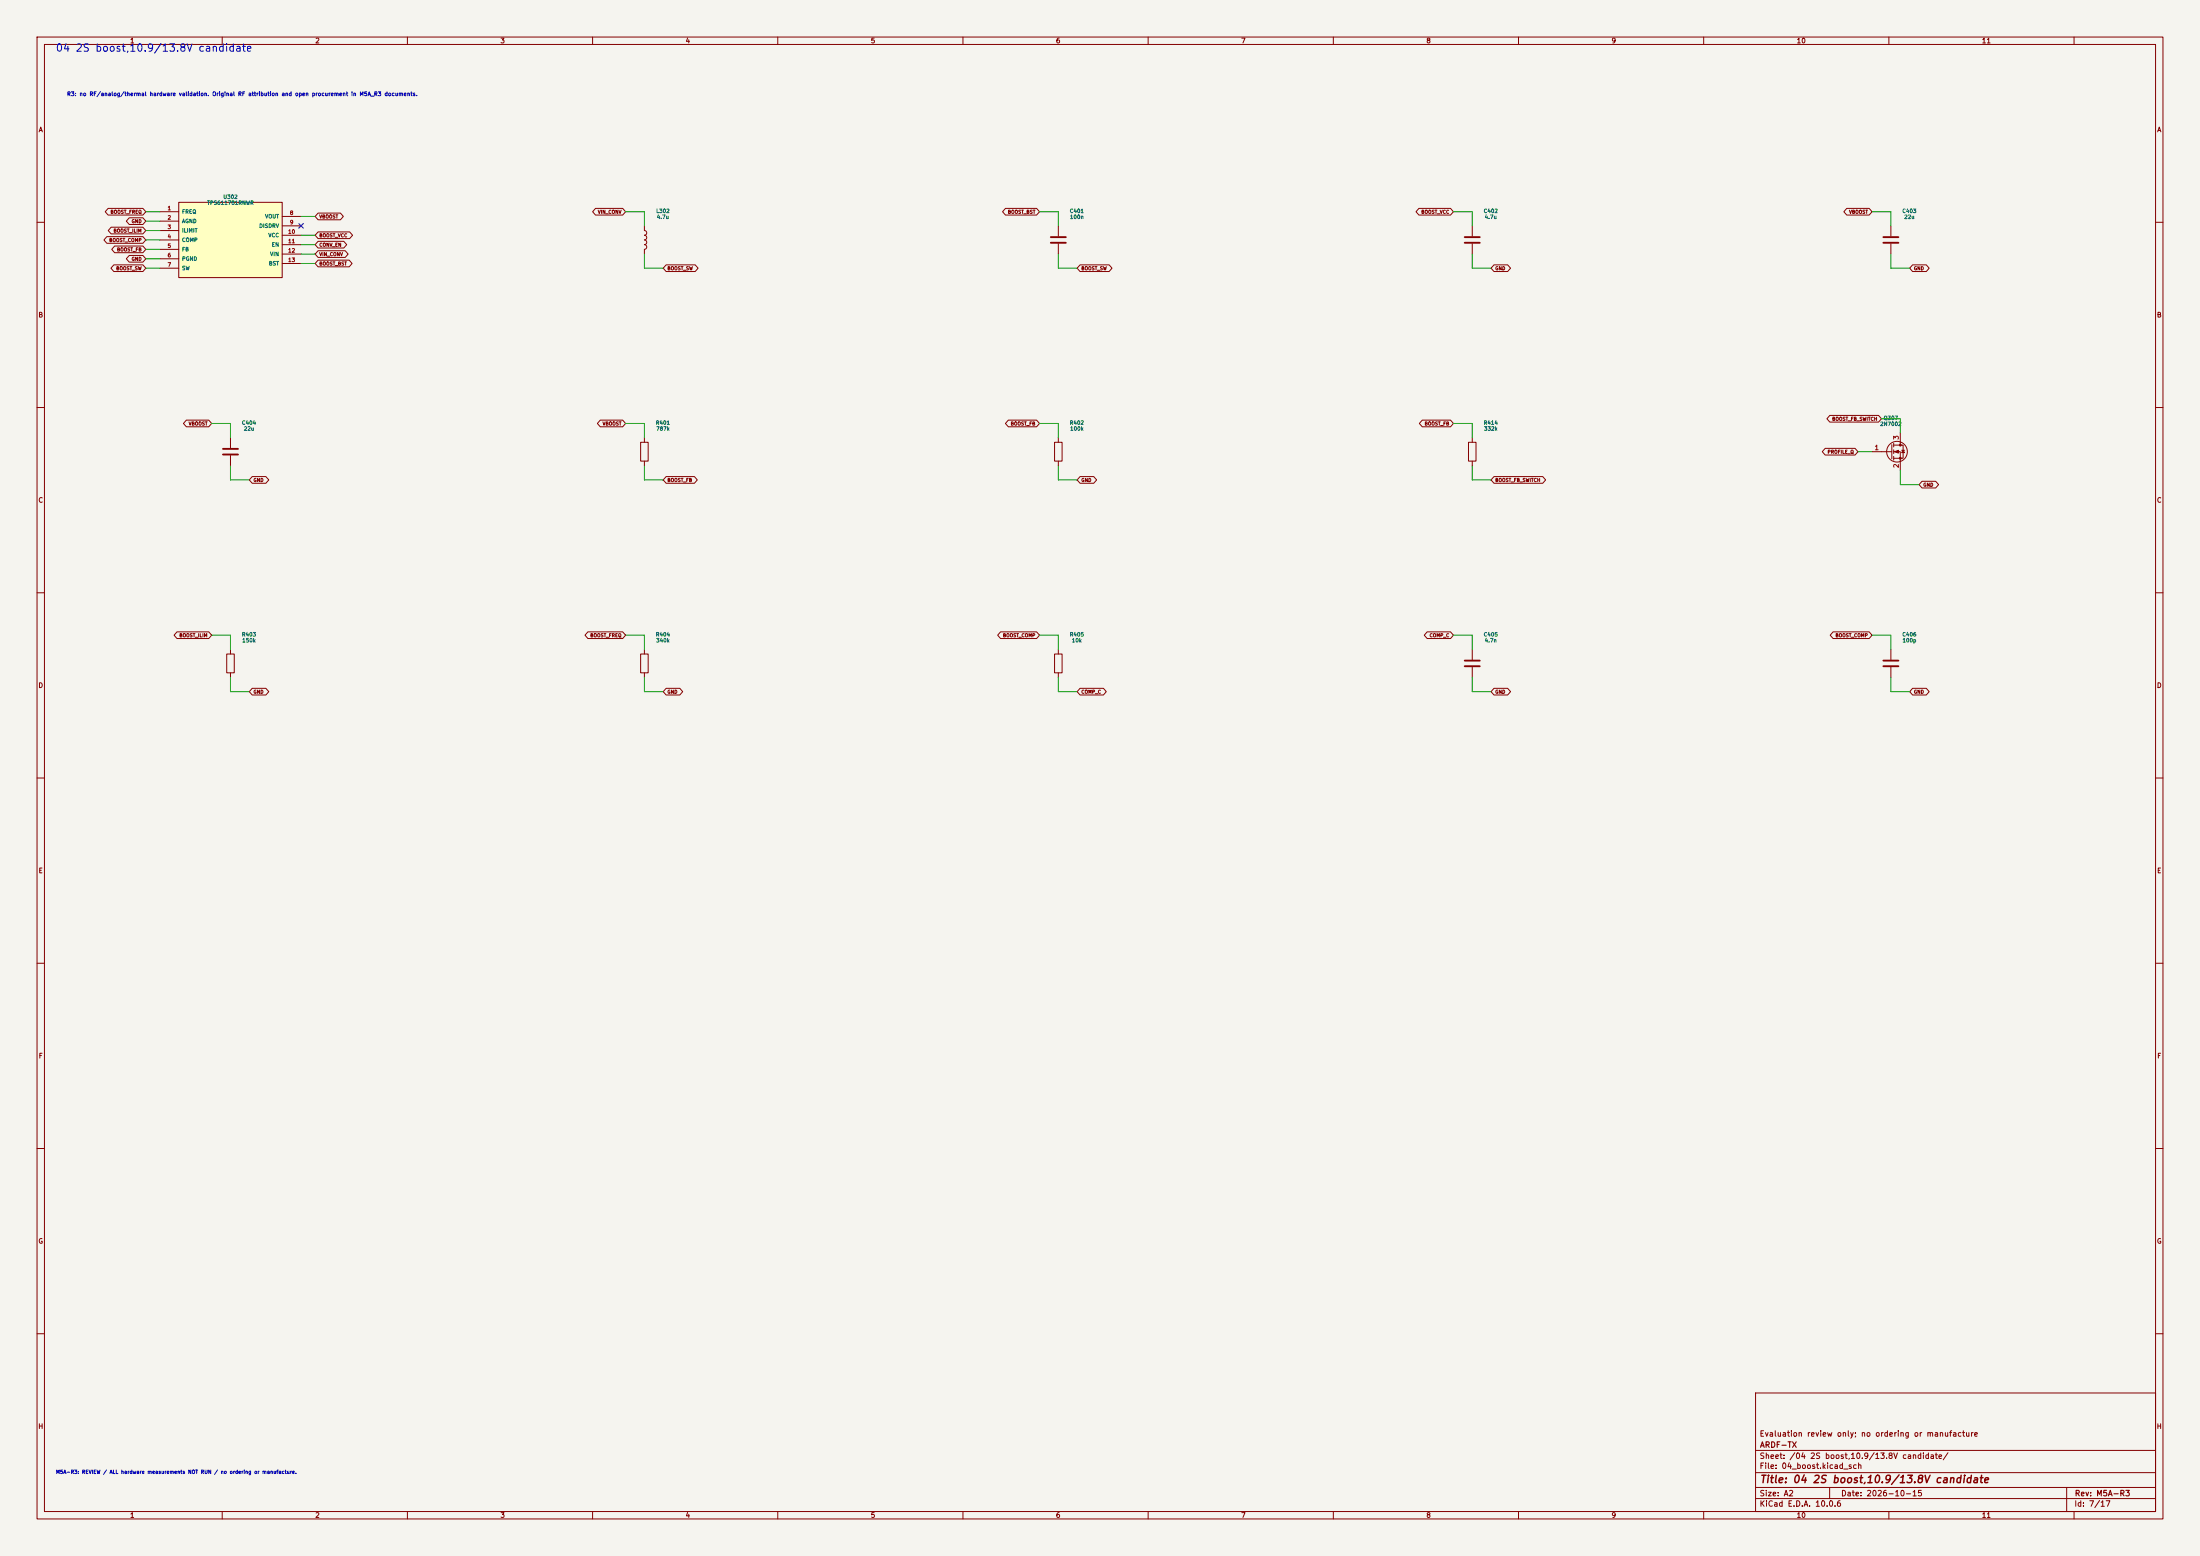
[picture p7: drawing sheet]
(kicad_sch (version 20250114) (generator "eeschema") (generator_version "10.0") (paper "A2") (title_block (title "04 2S boost,10.9/13.8V candidate") (date "2026-10-15") (rev "M5A-R3") (company "ARDF-TX") (comment 1 "Evaluation review only; no ordering or manufacture")) (lib_symbols (symbol "ARDF_2M:2N7002" (pin_names (offset 0) (hide yes)) (exclude_from_sim no) (in_bom yes) (on_board yes) (in_pos_files yes) (duplicate_pin_numbers_are_jumpers no) (property "Reference" "Q" (at 5.08 1.905 0) (show_name no) (do_not_autoplace no) (effects (font (size 1.27 1.27)) (justify left))) (property "Value" "2N7002" (at 5.08 0 0) (show_name no) (do_not_autoplace no) (effects (font (size 1.27 1.27)) (justify left))) (property "Footprint" "Package_TO_SOT_SMD:SOT-23" (at 5.08 -1.905 0) (show_name no) (do_not_autoplace no) (hide yes) (effects (font (size 1.27 1.27) (italic yes)) (justify left))) (property "Datasheet" "https://www.onsemi.com/pub/Collateral/NDS7002A-D.PDF" (at 5.08 -3.81 0) (show_name no) (do_not_autoplace no) (hide yes) (effects (font (size 1.27 1.27)) (justify left))) (property "Description" "0.115A Id, 60V Vds, N-Channel MOSFET, SOT-23" (at 0 0 0) (show_name no) (do_not_autoplace no) (hide yes) (effects (font (size 1.27 1.27)))) (property "ki_keywords" "N-Channel Switching MOSFET" (at 0 0 0) (show_name no) (do_not_autoplace no) (hide yes) (effects (font (size 1.27 1.27)))) (symbol "2N7002_0_1" (polyline (pts (xy 0.254 1.905) (xy 0.254 -1.905)) (stroke (width 0.254) (type default)) (fill (type none))) (polyline (pts (xy 0.254 0) (xy -2.54 0)) (stroke (width 0) (type default)) (fill (type none))) (polyline (pts (xy 0.762 2.286) (xy 0.762 1.27)) (stroke (width 0.254) (type default)) (fill (type none))) (polyline (pts (xy 0.762 0.508) (xy 0.762 -0.508)) (stroke (width 0.254) (type default)) (fill (type none))) (polyline (pts (xy 0.762 -1.27) (xy 0.762 -2.286)) (stroke (width 0.254) (type default)) (fill (type none))) (polyline (pts (xy 0.762 -1.778) (xy 3.302 -1.778) (xy 3.302 1.778) (xy 0.762 1.778)) (stroke (width 0) (type default)) (fill (type none))) (polyline (pts (xy 1.016 0) (xy 2.032 0.381) (xy 2.032 -0.381) (xy 1.016 0)) (stroke (width 0) (type default)) (fill (type outline))) (circle (center 1.651 0) (radius 2.794) (stroke (width 0.254) (type default)) (fill (type none))) (polyline (pts (xy 2.54 2.54) (xy 2.54 1.778)) (stroke (width 0) (type default)) (fill (type none))) (circle (center 2.54 1.778) (radius 0.254) (stroke (width 0) (type default)) (fill (type outline))) (circle (center 2.54 -1.778) (radius 0.254) (stroke (width 0) (type default)) (fill (type outline))) (polyline (pts (xy 2.54 -2.54) (xy 2.54 0) (xy 0.762 0)) (stroke (width 0) (type default)) (fill (type none))) (polyline (pts (xy 2.921 0.381) (xy 3.683 0.381)) (stroke (width 0) (type default)) (fill (type none))) (polyline (pts (xy 3.302 0.381) (xy 2.921 -0.254) (xy 3.683 -0.254) (xy 3.302 0.381)) (stroke (width 0) (type default)) (fill (type none)))) (symbol "2N7002_1_1" (pin input line (at -5.08 0 0) (length 2.54) (name "G" (effects (font (size 1.27 1.27)))) (number "1" (effects (font (size 1.27 1.27))))) (pin passive line (at 2.54 -5.08 90) (length 2.54) (name "S" (effects (font (size 1.27 1.27)))) (number "2" (effects (font (size 1.27 1.27))))) (pin passive line (at 2.54 5.08 270) (length 2.54) (name "D" (effects (font (size 1.27 1.27)))) (number "3" (effects (font (size 1.27 1.27)))))) (embedded_fonts no) (property "ki_fp_filters" "SOT?23*" (at 0 0 0) (show_name no) (do_not_autoplace no) (hide yes) (effects (font (size 1.27 1.27))))) (symbol "ARDF_2M:C" (pin_numbers (hide yes)) (pin_names (offset 0.254)) (exclude_from_sim no) (in_bom yes) (on_board yes) (in_pos_files yes) (duplicate_pin_numbers_are_jumpers no) (property "Reference" "C" (at 0.635 2.54 0) (show_name no) (do_not_autoplace no) (effects (font (size 1.27 1.27)) (justify left))) (property "Value" "C" (at 0.635 -2.54 0) (show_name no) (do_not_autoplace no) (effects (font (size 1.27 1.27)) (justify left))) (property "Footprint" "" (at 0.9652 -3.81 0) (show_name no) (do_not_autoplace no) (hide yes) (effects (font (size 1.27 1.27)))) (property "Datasheet" "" (at 0 0 0) (show_name no) (do_not_autoplace no) (hide yes) (effects (font (size 1.27 1.27)))) (property "Description" "Unpolarized capacitor" (at 0 0 0) (show_name no) (do_not_autoplace no) (hide yes) (effects (font (size 1.27 1.27)))) (property "ki_keywords" "cap capacitor" (at 0 0 0) (show_name no) (do_not_autoplace no) (hide yes) (effects (font (size 1.27 1.27)))) (property "ki_fp_filters" "C_*" (at 0 0 0) (show_name no) (do_not_autoplace no) (hide yes) (effects (font (size 1.27 1.27)))) (symbol "C_0_1" (polyline (pts (xy -2.032 0.762) (xy 2.032 0.762)) (stroke (width 0.508) (type default)) (fill (type none))) (polyline (pts (xy -2.032 -0.762) (xy 2.032 -0.762)) (stroke (width 0.508) (type default)) (fill (type none)))) (symbol "C_1_1" (pin passive line (at 0 3.81 270) (length 2.794) (name "" (effects (font (size 1.27 1.27)))) (number "1" (effects (font (size 1.27 1.27))))) (pin passive line (at 0 -3.81 90) (length 2.794) (name "" (effects (font (size 1.27 1.27)))) (number "2" (effects (font (size 1.27 1.27)))))) (embedded_fonts no)) (symbol "ARDF_2M:L" (pin_numbers (hide yes)) (pin_names (offset 1.016) (hide yes)) (exclude_from_sim no) (in_bom yes) (on_board yes) (in_pos_files yes) (duplicate_pin_numbers_are_jumpers no) (property "Reference" "L" (at -1.27 0 90) (show_name no) (do_not_autoplace no) (effects (font (size 1.27 1.27)))) (property "Value" "L" (at 1.905 0 90) (show_name no) (do_not_autoplace no) (effects (font (size 1.27 1.27)))) (property "Footprint" "" (at 0 0 0) (show_name no) (do_not_autoplace no) (hide yes) (effects (font (size 1.27 1.27)))) (property "Datasheet" "" (at 0 0 0) (show_name no) (do_not_autoplace no) (hide yes) (effects (font (size 1.27 1.27)))) (property "Description" "Inductor" (at 0 0 0) (show_name no) (do_not_autoplace no) (hide yes) (effects (font (size 1.27 1.27)))) (property "ki_keywords" "inductor choke coil reactor magnetic" (at 0 0 0) (show_name no) (do_not_autoplace no) (hide yes) (effects (font (size 1.27 1.27)))) (property "ki_fp_filters" "Choke_* *Coil* Inductor_* L_*" (at 0 0 0) (show_name no) (do_not_autoplace no) (hide yes) (effects (font (size 1.27 1.27)))) (symbol "L_0_1" (arc (start 0 2.54) (mid 0.6323 1.905) (end 0 1.27) (stroke (width 0) (type default)) (fill (type none))) (arc (start 0 1.27) (mid 0.6323 0.635) (end 0 0) (stroke (width 0) (type default)) (fill (type none))) (arc (start 0 0) (mid 0.6323 -0.635) (end 0 -1.27) (stroke (width 0) (type default)) (fill (type none))) (arc (start 0 -1.27) (mid 0.6323 -1.905) (end 0 -2.54) (stroke (width 0) (type default)) (fill (type none)))) (symbol "L_1_1" (pin passive line (at 0 3.81 270) (length 1.27) (name "1" (effects (font (size 1.27 1.27)))) (number "1" (effects (font (size 1.27 1.27))))) (pin passive line (at 0 -3.81 90) (length 1.27) (name "2" (effects (font (size 1.27 1.27)))) (number "2" (effects (font (size 1.27 1.27)))))) (embedded_fonts no)) (symbol "ARDF_2M:R" (pin_numbers (hide yes)) (pin_names (offset 0)) (exclude_from_sim no) (in_bom yes) (on_board yes) (in_pos_files yes) (duplicate_pin_numbers_are_jumpers no) (property "Reference" "R" (at 2.032 0 90) (show_name no) (do_not_autoplace no) (effects (font (size 1.27 1.27)))) (property "Value" "R" (at 0 0 90) (show_name no) (do_not_autoplace no) (effects (font (size 1.27 1.27)))) (property "Footprint" "" (at -1.778 0 90) (show_name no) (do_not_autoplace no) (hide yes) (effects (font (size 1.27 1.27)))) (property "Datasheet" "" (at 0 0 0) (show_name no) (do_not_autoplace no) (hide yes) (effects (font (size 1.27 1.27)))) (property "Description" "Resistor" (at 0 0 0) (show_name no) (do_not_autoplace no) (hide yes) (effects (font (size 1.27 1.27)))) (property "ki_keywords" "R res resistor" (at 0 0 0) (show_name no) (do_not_autoplace no) (hide yes) (effects (font (size 1.27 1.27)))) (property "ki_fp_filters" "R_*" (at 0 0 0) (show_name no) (do_not_autoplace no) (hide yes) (effects (font (size 1.27 1.27)))) (symbol "R_0_1" (rectangle (start -1.016 -2.54) (end 1.016 2.54) (stroke (width 0.254) (type default)) (fill (type none)))) (symbol "R_1_1" (pin passive line (at 0 3.81 270) (length 1.27) (name "" (effects (font (size 1.27 1.27)))) (number "1" (effects (font (size 1.27 1.27))))) (pin passive line (at 0 -3.81 90) (length 1.27) (name "" (effects (font (size 1.27 1.27)))) (number "2" (effects (font (size 1.27 1.27)))))) (embedded_fonts no)) (symbol "ARDF_2M:TPS611781" (pin_names (offset 0.762)) (in_bom yes) (on_board yes) (property "Reference" "U" (at 0 12.16 0) (effects (font (size 1.27 1.27)))) (property "Value" "TPS611781" (at 0 -12.16 0) (effects (font (size 1.27 1.27)))) (symbol "TPS611781_0_1" (rectangle (start -13.97 10.16) (end 13.97 -10.16) (stroke (width 0.254) (type default)) (fill (type background)))) (symbol "TPS611781_1_1" (pin input line (at -19.05 7.62 0) (length 5.08) (name "FREQ" (effects (font (size 1.016 1.016)))) (number "1" (effects (font (size 1.016 1.016))))) (pin power_in line (at -19.05 5.08 0) (length 5.08) (name "AGND" (effects (font (size 1.016 1.016)))) (number "2" (effects (font (size 1.016 1.016))))) (pin input line (at -19.05 2.54 0) (length 5.08) (name "ILIMIT" (effects (font (size 1.016 1.016)))) (number "3" (effects (font (size 1.016 1.016))))) (pin output line (at -19.05 0.0 0) (length 5.08) (name "COMP" (effects (font (size 1.016 1.016)))) (number "4" (effects (font (size 1.016 1.016))))) (pin input line (at -19.05 -2.54 0) (length 5.08) (name "FB" (effects (font (size 1.016 1.016)))) (number "5" (effects (font (size 1.016 1.016))))) (pin power_in line (at -19.05 -5.079999999999999 0) (length 5.08) (name "PGND" (effects (font (size 1.016 1.016)))) (number "6" (effects (font (size 1.016 1.016))))) (pin power_out line (at -19.05 -7.62 0) (length 5.08) (name "SW" (effects (font (size 1.016 1.016)))) (number "7" (effects (font (size 1.016 1.016))))) (pin power_in line (at 19.05 6.35 180) (length 5.08) (name "VOUT" (effects (font (size 1.016 1.016)))) (number "8" (effects (font (size 1.016 1.016))))) (pin output line (at 19.05 3.8099999999999996 180) (length 5.08) (name "DISDRV" (effects (font (size 1.016 1.016)))) (number "9" (effects (font (size 1.016 1.016))))) (pin power_out line (at 19.05 1.2699999999999996 180) (length 5.08) (name "VCC" (effects (font (size 1.016 1.016)))) (number "10" (effects (font (size 1.016 1.016))))) (pin input line (at 19.05 -1.2700000000000005 180) (length 5.08) (name "EN" (effects (font (size 1.016 1.016)))) (number "11" (effects (font (size 1.016 1.016))))) (pin power_in line (at 19.05 -3.8100000000000005 180) (length 5.08) (name "VIN" (effects (font (size 1.016 1.016)))) (number "12" (effects (font (size 1.016 1.016))))) (pin passive line (at 19.05 -6.35 180) (length 5.08) (name "BST" (effects (font (size 1.016 1.016)))) (number "13" (effects (font (size 1.016 1.016)))))))) (text "04 2S boost,10.9/13.8V candidate" (at 15 12 0) (effects (font (size 2 2)) (justify left top))) (text "R3: no RF/analog/thermal hardware validation. Original RF attribution and open procurement in M5A_R3 documents." (at 18 25 0) (effects (font (size 1.05 1.05)) (justify left top))) (symbol (lib_id "ARDF_2M:TPS611781") (at 62.230000000000004 64.77 0) (unit 1) (in_bom yes) (on_board yes) (dnp no) (property "Reference" "U302" (at 62.230000000000004 53.15 0) (effects (font (size 1.0 1.0)))) (property "Value" "TPS611781RNWR" (at 62.230000000000004 54.75 0) (effects (font (size 1.0 1.0)))) (property "Footprint" "" (at 62.230000000000004 64.77 0) (effects (font (size 1.27 1.27)) (hide yes))) (property "Datasheet" "https://www.ti.com/lit/ds/symlink/tps61178.pdf" (at 62.230000000000004 64.77 0) (effects (font (size 1.27 1.27)) (hide yes))) (property "MPN" "TPS611781RNWR" (at 62.230000000000004 64.77 0) (effects (font (size 1.27 1.27)) (hide yes))) (property "Population" "BOOST2S" (at 62.230000000000004 64.77 0) (effects (font (size 1.27 1.27)) (hide yes))) (property "Function" "converter" (at 62.230000000000004 64.77 0) (effects (font (size 1.27 1.27)) (hide yes))) (property "Engineering_Note" "13-terminal RNW VQFN-HR; footprint OPEN, not a generic QFN. DISDRV unused: separate upstream-output disconnect implemented. 20V output-capable; not TPS61088." (at 62.230000000000004 64.77 0) (effects (font (size 1.27 1.27)) (hide yes))) (property "Status" "EVALUATION / NOT RELEASED" (at 62.230000000000004 64.77 0) (effects (font (size 1.27 1.27)) (hide yes)))) (wire (pts (xy 43.1800 57.1500) (xy 39.3700 57.1500)) (stroke (width 0) (type default))) (global_label "BOOST_FREQ" (shape bidirectional) (at 39.3700 57.1500 0) (fields_autoplaced yes) (effects (font (size 0.9 0.9)) (justify right))) (wire (pts (xy 43.1800 59.6900) (xy 39.3700 59.6900)) (stroke (width 0) (type default))) (global_label "GND" (shape bidirectional) (at 39.3700 59.6900 0) (fields_autoplaced yes) (effects (font (size 0.9 0.9)) (justify right))) (wire (pts (xy 43.1800 62.2300) (xy 39.3700 62.2300)) (stroke (width 0) (type default))) (global_label "BOOST_ILIM" (shape bidirectional) (at 39.3700 62.2300 0) (fields_autoplaced yes) (effects (font (size 0.9 0.9)) (justify right))) (wire (pts (xy 43.1800 64.7700) (xy 39.3700 64.7700)) (stroke (width 0) (type default))) (global_label "BOOST_COMP" (shape bidirectional) (at 39.3700 64.7700 0) (fields_autoplaced yes) (effects (font (size 0.9 0.9)) (justify right))) (wire (pts (xy 43.1800 67.3100) (xy 39.3700 67.3100)) (stroke (width 0) (type default))) (global_label "BOOST_FB" (shape bidirectional) (at 39.3700 67.3100 0) (fields_autoplaced yes) (effects (font (size 0.9 0.9)) (justify right))) (wire (pts (xy 43.1800 69.8500) (xy 39.3700 69.8500)) (stroke (width 0) (type default))) (global_label "GND" (shape bidirectional) (at 39.3700 69.8500 0) (fields_autoplaced yes) (effects (font (size 0.9 0.9)) (justify right))) (wire (pts (xy 43.1800 72.3900) (xy 39.3700 72.3900)) (stroke (width 0) (type default))) (global_label "BOOST_SW" (shape bidirectional) (at 39.3700 72.3900 0) (fields_autoplaced yes) (effects (font (size 0.9 0.9)) (justify right))) (wire (pts (xy 81.2800 58.4200) (xy 85.0900 58.4200)) (stroke (width 0) (type default))) (global_label "VBOOST" (shape bidirectional) (at 85.0900 58.4200 180) (fields_autoplaced yes) (effects (font (size 0.9 0.9)) (justify left))) (no_connect (at 81.2800 60.9600)) (wire (pts (xy 81.2800 63.5000) (xy 85.0900 63.5000)) (stroke (width 0) (type default))) (global_label "BOOST_VCC" (shape bidirectional) (at 85.0900 63.5000 180) (fields_autoplaced yes) (effects (font (size 0.9 0.9)) (justify left))) (wire (pts (xy 81.2800 66.0400) (xy 85.0900 66.0400)) (stroke (width 0) (type default))) (global_label "CONV_EN" (shape bidirectional) (at 85.0900 66.0400 180) (fields_autoplaced yes) (effects (font (size 0.9 0.9)) (justify left))) (wire (pts (xy 81.2800 68.5800) (xy 85.0900 68.5800)) (stroke (width 0) (type default))) (global_label "VIN_CONV" (shape bidirectional) (at 85.0900 68.5800 180) (fields_autoplaced yes) (effects (font (size 0.9 0.9)) (justify left))) (wire (pts (xy 81.2800 71.1200) (xy 85.0900 71.1200)) (stroke (width 0) (type default))) (global_label "BOOST_BST" (shape bidirectional) (at 85.0900 71.1200 180) (fields_autoplaced yes) (effects (font (size 0.9 0.9)) (justify left))) (symbol (lib_id "ARDF_2M:L") (at 173.99 64.77 0) (unit 1) (in_bom yes) (on_board yes) (dnp no) (property "Reference" "L302" (at 178.99 56.959999999999994 0) (effects (font (size 1.0 1.0)))) (property "Value" "4.7u" (at 178.99 58.559999999999995 0) (effects (font (size 1.0 1.0)))) (property "Footprint" "Inductor_SMD:L_Bourns_SRR1260" (at 178.99 64.77 0) (effects (font (size 1.27 1.27)) (hide yes))) (property "Datasheet" "" (at 178.99 64.77 0) (effects (font (size 1.27 1.27)) (hide yes))) (property "MPN" "OPEN: shielded power inductor 4.7u" (at 178.99 64.77 0) (effects (font (size 1.27 1.27)) (hide yes))) (property "Population" "BOOST2S" (at 178.99 64.77 0) (effects (font (size 1.27 1.27)) (hide yes))) (property "Function" "converter" (at 178.99 64.77 0) (effects (font (size 1.27 1.27)) (hide yes))) (property "Engineering_Note" "Manufacturer family verified.USD0.92 family price /ECB1.1195 conversion is an allowance, exact value checkout OPEN; footprint pad geometry OPEN before layout.91n CS used only low-drive filters. Power inductors require Isat>=6A boost or>=3A buck." (at 178.99 64.77 0) (effects (font (size 1.27 1.27)) (hide yes))) (property "Status" "EVALUATION / NOT RELEASED" (at 178.99 64.77 0) (effects (font (size 1.27 1.27)) (hide yes)))) (wire (pts (xy 173.9900 60.9600) (xy 173.9900 57.1500)) (stroke (width 0) (type default))) (wire (pts (xy 173.9900 57.1500) (xy 168.9100 57.1500)) (stroke (width 0) (type default))) (global_label "VIN_CONV" (shape bidirectional) (at 168.9100 57.1500 0) (fields_autoplaced yes) (effects (font (size 0.9 0.9)) (justify right))) (wire (pts (xy 173.9900 68.5800) (xy 173.9900 72.3900)) (stroke (width 0) (type default))) (wire (pts (xy 173.9900 72.3900) (xy 179.0700 72.3900)) (stroke (width 0) (type default))) (global_label "BOOST_SW" (shape bidirectional) (at 179.0700 72.3900 180) (fields_autoplaced yes) (effects (font (size 0.9 0.9)) (justify left))) (symbol (lib_id "ARDF_2M:C") (at 285.75 64.77 0) (unit 1) (in_bom yes) (on_board yes) (dnp no) (property "Reference" "C401" (at 290.75 56.959999999999994 0) (effects (font (size 1.0 1.0)))) (property "Value" "100n" (at 290.75 58.559999999999995 0) (effects (font (size 1.0 1.0)))) (property "Footprint" "Capacitor_SMD:C_0603_1608Metric" (at 290.75 64.77 0) (effects (font (size 1.27 1.27)) (hide yes))) (property "Datasheet" "" (at 290.75 64.77 0) (effects (font (size 1.27 1.27)) (hide yes))) (property "MPN" "CC0603KRX7R8BB104" (at 290.75 64.77 0) (effects (font (size 1.27 1.27)) (hide yes))) (property "Population" "BOOST2S" (at 290.75 64.77 0) (effects (font (size 1.27 1.27)) (hide yes))) (property "Function" "converter" (at 290.75 64.77 0) (effects (font (size 1.27 1.27)) (hide yes))) (property "Engineering_Note" "" (at 290.75 64.77 0) (effects (font (size 1.27 1.27)) (hide yes))) (property "Status" "EVALUATION / NOT RELEASED" (at 290.75 64.77 0) (effects (font (size 1.27 1.27)) (hide yes)))) (wire (pts (xy 285.7500 60.9600) (xy 285.7500 57.1500)) (stroke (width 0) (type default))) (wire (pts (xy 285.7500 57.1500) (xy 280.6700 57.1500)) (stroke (width 0) (type default))) (global_label "BOOST_BST" (shape bidirectional) (at 280.6700 57.1500 0) (fields_autoplaced yes) (effects (font (size 0.9 0.9)) (justify right))) (wire (pts (xy 285.7500 68.5800) (xy 285.7500 72.3900)) (stroke (width 0) (type default))) (wire (pts (xy 285.7500 72.3900) (xy 290.8300 72.3900)) (stroke (width 0) (type default))) (global_label "BOOST_SW" (shape bidirectional) (at 290.8300 72.3900 180) (fields_autoplaced yes) (effects (font (size 0.9 0.9)) (justify left))) (symbol (lib_id "ARDF_2M:C") (at 397.51 64.77 0) (unit 1) (in_bom yes) (on_board yes) (dnp no) (property "Reference" "C402" (at 402.51 56.959999999999994 0) (effects (font (size 1.0 1.0)))) (property "Value" "4.7u" (at 402.51 58.559999999999995 0) (effects (font (size 1.0 1.0)))) (property "Footprint" "Capacitor_SMD:C_1206_3216Metric" (at 402.51 64.77 0) (effects (font (size 1.27 1.27)) (hide yes))) (property "Datasheet" "" (at 402.51 64.77 0) (effects (font (size 1.27 1.27)) (hide yes))) (property "MPN" "GRM31CR71E475KA88L" (at 402.51 64.77 0) (effects (font (size 1.27 1.27)) (hide yes))) (property "Population" "BOOST2S" (at 402.51 64.77 0) (effects (font (size 1.27 1.27)) (hide yes))) (property "Function" "converter" (at 402.51 64.77 0) (effects (font (size 1.27 1.27)) (hide yes))) (property "Engineering_Note" "" (at 402.51 64.77 0) (effects (font (size 1.27 1.27)) (hide yes))) (property "Status" "EVALUATION / NOT RELEASED" (at 402.51 64.77 0) (effects (font (size 1.27 1.27)) (hide yes)))) (wire (pts (xy 397.5100 60.9600) (xy 397.5100 57.1500)) (stroke (width 0) (type default))) (wire (pts (xy 397.5100 57.1500) (xy 392.4300 57.1500)) (stroke (width 0) (type default))) (global_label "BOOST_VCC" (shape bidirectional) (at 392.4300 57.1500 0) (fields_autoplaced yes) (effects (font (size 0.9 0.9)) (justify right))) (wire (pts (xy 397.5100 68.5800) (xy 397.5100 72.3900)) (stroke (width 0) (type default))) (wire (pts (xy 397.5100 72.3900) (xy 402.5900 72.3900)) (stroke (width 0) (type default))) (global_label "GND" (shape bidirectional) (at 402.5900 72.3900 180) (fields_autoplaced yes) (effects (font (size 0.9 0.9)) (justify left))) (symbol (lib_id "ARDF_2M:C") (at 510.54 64.77 0) (unit 1) (in_bom yes) (on_board yes) (dnp no) (property "Reference" "C403" (at 515.54 56.959999999999994 0) (effects (font (size 1.0 1.0)))) (property "Value" "22u" (at 515.54 58.559999999999995 0) (effects (font (size 1.0 1.0)))) (property "Footprint" "Capacitor_SMD:C_1210_3225Metric" (at 515.54 64.77 0) (effects (font (size 1.27 1.27)) (hide yes))) (property "Datasheet" "" (at 515.54 64.77 0) (effects (font (size 1.27 1.27)) (hide yes))) (property "MPN" "GRM32ER71E226KE15L" (at 515.54 64.77 0) (effects (font (size 1.27 1.27)) (hide yes))) (property "Population" "BOOST2S" (at 515.54 64.77 0) (effects (font (size 1.27 1.27)) (hide yes))) (property "Function" "converter" (at 515.54 64.77 0) (effects (font (size 1.27 1.27)) (hide yes))) (property "Engineering_Note" "" (at 515.54 64.77 0) (effects (font (size 1.27 1.27)) (hide yes))) (property "Status" "EVALUATION / NOT RELEASED" (at 515.54 64.77 0) (effects (font (size 1.27 1.27)) (hide yes)))) (wire (pts (xy 510.5400 60.9600) (xy 510.5400 57.1500)) (stroke (width 0) (type default))) (wire (pts (xy 510.5400 57.1500) (xy 505.4600 57.1500)) (stroke (width 0) (type default))) (global_label "VBOOST" (shape bidirectional) (at 505.4600 57.1500 0) (fields_autoplaced yes) (effects (font (size 0.9 0.9)) (justify right))) (wire (pts (xy 510.5400 68.5800) (xy 510.5400 72.3900)) (stroke (width 0) (type default))) (wire (pts (xy 510.5400 72.3900) (xy 515.6200 72.3900)) (stroke (width 0) (type default))) (global_label "GND" (shape bidirectional) (at 515.6200 72.3900 180) (fields_autoplaced yes) (effects (font (size 0.9 0.9)) (justify left))) (symbol (lib_id "ARDF_2M:C") (at 62.230000000000004 121.92 0) (unit 1) (in_bom yes) (on_board yes) (dnp no) (property "Reference" "C404" (at 67.23 114.11 0) (effects (font (size 1.0 1.0)))) (property "Value" "22u" (at 67.23 115.71 0) (effects (font (size 1.0 1.0)))) (property "Footprint" "Capacitor_SMD:C_1210_3225Metric" (at 67.23 121.92 0) (effects (font (size 1.27 1.27)) (hide yes))) (property "Datasheet" "" (at 67.23 121.92 0) (effects (font (size 1.27 1.27)) (hide yes))) (property "MPN" "GRM32ER71E226KE15L" (at 67.23 121.92 0) (effects (font (size 1.27 1.27)) (hide yes))) (property "Population" "BOOST2S" (at 67.23 121.92 0) (effects (font (size 1.27 1.27)) (hide yes))) (property "Function" "converter" (at 67.23 121.92 0) (effects (font (size 1.27 1.27)) (hide yes))) (property "Engineering_Note" "" (at 67.23 121.92 0) (effects (font (size 1.27 1.27)) (hide yes))) (property "Status" "EVALUATION / NOT RELEASED" (at 67.23 121.92 0) (effects (font (size 1.27 1.27)) (hide yes)))) (wire (pts (xy 62.2300 118.1100) (xy 62.2300 114.3000)) (stroke (width 0) (type default))) (wire (pts (xy 62.2300 114.3000) (xy 57.1500 114.3000)) (stroke (width 0) (type default))) (global_label "VBOOST" (shape bidirectional) (at 57.1500 114.3000 0) (fields_autoplaced yes) (effects (font (size 0.9 0.9)) (justify right))) (wire (pts (xy 62.2300 125.7300) (xy 62.2300 129.5400)) (stroke (width 0) (type default))) (wire (pts (xy 62.2300 129.5400) (xy 67.3100 129.5400)) (stroke (width 0) (type default))) (global_label "GND" (shape bidirectional) (at 67.3100 129.5400 180) (fields_autoplaced yes) (effects (font (size 0.9 0.9)) (justify left))) (symbol (lib_id "ARDF_2M:R") (at 173.99 121.92 0) (unit 1) (in_bom yes) (on_board yes) (dnp no) (property "Reference" "R401" (at 178.99 114.11 0) (effects (font (size 1.0 1.0)))) (property "Value" "787k" (at 178.99 115.71 0) (effects (font (size 1.0 1.0)))) (property "Footprint" "Resistor_SMD:R_0603_1608Metric" (at 178.99 121.92 0) (effects (font (size 1.27 1.27)) (hide yes))) (property "Datasheet" "https://www.yageo.com/en/ProductCategory/Resistors" (at 178.99 121.92 0) (effects (font (size 1.27 1.27)) (hide yes))) (property "MPN" "RC0603FR-07787KL" (at 178.99 121.92 0) (effects (font (size 1.27 1.27)) (hide yes))) (property "Population" "BOOST2S" (at 178.99 121.92 0) (effects (font (size 1.27 1.27)) (hide yes))) (property "Function" "converter" (at 178.99 121.92 0) (effects (font (size 1.27 1.27)) (hide yes))) (property "Engineering_Note" "Boost reduced10.90123V nominal. PROFILE_Q332k shunt ->13.8145V. No assumption that RF power scales linearly with rail." (at 178.99 121.92 0) (effects (font (size 1.27 1.27)) (hide yes))) (property "Status" "EVALUATION / NOT RELEASED" (at 178.99 121.92 0) (effects (font (size 1.27 1.27)) (hide yes)))) (wire (pts (xy 173.9900 118.1100) (xy 173.9900 114.3000)) (stroke (width 0) (type default))) (wire (pts (xy 173.9900 114.3000) (xy 168.9100 114.3000)) (stroke (width 0) (type default))) (global_label "VBOOST" (shape bidirectional) (at 168.9100 114.3000 0) (fields_autoplaced yes) (effects (font (size 0.9 0.9)) (justify right))) (wire (pts (xy 173.9900 125.7300) (xy 173.9900 129.5400)) (stroke (width 0) (type default))) (wire (pts (xy 173.9900 129.5400) (xy 179.0700 129.5400)) (stroke (width 0) (type default))) (global_label "BOOST_FB" (shape bidirectional) (at 179.0700 129.5400 180) (fields_autoplaced yes) (effects (font (size 0.9 0.9)) (justify left))) (symbol (lib_id "ARDF_2M:R") (at 285.75 121.92 0) (unit 1) (in_bom yes) (on_board yes) (dnp no) (property "Reference" "R402" (at 290.75 114.11 0) (effects (font (size 1.0 1.0)))) (property "Value" "100k" (at 290.75 115.71 0) (effects (font (size 1.0 1.0)))) (property "Footprint" "Resistor_SMD:R_0603_1608Metric" (at 290.75 121.92 0) (effects (font (size 1.27 1.27)) (hide yes))) (property "Datasheet" "https://www.yageo.com/en/ProductCategory/Resistors" (at 290.75 121.92 0) (effects (font (size 1.27 1.27)) (hide yes))) (property "MPN" "RC0603FR-07100KL" (at 290.75 121.92 0) (effects (font (size 1.27 1.27)) (hide yes))) (property "Population" "BOOST2S" (at 290.75 121.92 0) (effects (font (size 1.27 1.27)) (hide yes))) (property "Function" "converter" (at 290.75 121.92 0) (effects (font (size 1.27 1.27)) (hide yes))) (property "Engineering_Note" "VREF1.229V ->7.4969V reduced; PROFILE_Q250k shunt gives10.004V full. Tolerance/calibration gate." (at 290.75 121.92 0) (effects (font (size 1.27 1.27)) (hide yes))) (property "Status" "EVALUATION / NOT RELEASED" (at 290.75 121.92 0) (effects (font (size 1.27 1.27)) (hide yes)))) (wire (pts (xy 285.7500 118.1100) (xy 285.7500 114.3000)) (stroke (width 0) (type default))) (wire (pts (xy 285.7500 114.3000) (xy 280.6700 114.3000)) (stroke (width 0) (type default))) (global_label "BOOST_FB" (shape bidirectional) (at 280.6700 114.3000 0) (fields_autoplaced yes) (effects (font (size 0.9 0.9)) (justify right))) (wire (pts (xy 285.7500 125.7300) (xy 285.7500 129.5400)) (stroke (width 0) (type default))) (wire (pts (xy 285.7500 129.5400) (xy 290.8300 129.5400)) (stroke (width 0) (type default))) (global_label "GND" (shape bidirectional) (at 290.8300 129.5400 180) (fields_autoplaced yes) (effects (font (size 0.9 0.9)) (justify left))) (symbol (lib_id "ARDF_2M:R") (at 397.51 121.92 0) (unit 1) (in_bom yes) (on_board yes) (dnp no) (property "Reference" "R414" (at 402.51 114.11 0) (effects (font (size 1.0 1.0)))) (property "Value" "332k" (at 402.51 115.71 0) (effects (font (size 1.0 1.0)))) (property "Footprint" "Resistor_SMD:R_0603_1608Metric" (at 402.51 121.92 0) (effects (font (size 1.27 1.27)) (hide yes))) (property "Datasheet" "https://www.yageo.com/en/ProductCategory/Resistors" (at 402.51 121.92 0) (effects (font (size 1.27 1.27)) (hide yes))) (property "MPN" "RC0603FR-07332KL" (at 402.51 121.92 0) (effects (font (size 1.27 1.27)) (hide yes))) (property "Population" "BOOST2S" (at 402.51 121.92 0) (effects (font (size 1.27 1.27)) (hide yes))) (property "Function" "converter" (at 402.51 121.92 0) (effects (font (size 1.27 1.27)) (hide yes))) (property "Engineering_Note" "" (at 402.51 121.92 0) (effects (font (size 1.27 1.27)) (hide yes))) (property "Status" "EVALUATION / NOT RELEASED" (at 402.51 121.92 0) (effects (font (size 1.27 1.27)) (hide yes)))) (wire (pts (xy 397.5100 118.1100) (xy 397.5100 114.3000)) (stroke (width 0) (type default))) (wire (pts (xy 397.5100 114.3000) (xy 392.4300 114.3000)) (stroke (width 0) (type default))) (global_label "BOOST_FB" (shape bidirectional) (at 392.4300 114.3000 0) (fields_autoplaced yes) (effects (font (size 0.9 0.9)) (justify right))) (wire (pts (xy 397.5100 125.7300) (xy 397.5100 129.5400)) (stroke (width 0) (type default))) (wire (pts (xy 397.5100 129.5400) (xy 402.5900 129.5400)) (stroke (width 0) (type default))) (global_label "BOOST_FB_SWITCH" (shape bidirectional) (at 402.5900 129.5400 180) (fields_autoplaced yes) (effects (font (size 0.9 0.9)) (justify left))) (symbol (lib_id "ARDF_2M:2N7002") (at 510.54 121.92 0) (unit 1) (in_bom yes) (on_board yes) (dnp no) (property "Reference" "Q307" (at 510.54 112.84 0) (effects (font (size 1.0 1.0)))) (property "Value" "2N7002" (at 510.54 114.44 0) (effects (font (size 1.0 1.0)))) (property "Footprint" "Package_TO_SOT_SMD:SOT-23" (at 510.54 121.92 0) (effects (font (size 1.27 1.27)) (hide yes))) (property "Datasheet" "https://assets.nexperia.com/documents/data-sheet/2N7002.pdf" (at 510.54 121.92 0) (effects (font (size 1.27 1.27)) (hide yes))) (property "MPN" "2N7002,215" (at 510.54 121.92 0) (effects (font (size 1.27 1.27)) (hide yes))) (property "Population" "BOOST2S" (at 510.54 121.92 0) (effects (font (size 1.27 1.27)) (hide yes))) (property "Function" "converter" (at 510.54 121.92 0) (effects (font (size 1.27 1.27)) (hide yes))) (property "Engineering_Note" "1G 2S 3D; manufacturer fixed before ordering." (at 510.54 121.92 0) (effects (font (size 1.27 1.27)) (hide yes))) (property "Status" "EVALUATION / NOT RELEASED" (at 510.54 121.92 0) (effects (font (size 1.27 1.27)) (hide yes)))) (wire (pts (xy 505.4600 121.9200) (xy 501.6500 121.9200)) (stroke (width 0) (type default))) (global_label "PROFILE_Q" (shape bidirectional) (at 501.6500 121.9200 0) (fields_autoplaced yes) (effects (font (size 0.9 0.9)) (justify right))) (wire (pts (xy 513.0800 127.0000) (xy 513.0800 130.8100)) (stroke (width 0) (type default))) (wire (pts (xy 513.0800 130.8100) (xy 518.1600 130.8100)) (stroke (width 0) (type default))) (global_label "GND" (shape bidirectional) (at 518.1600 130.8100 180) (fields_autoplaced yes) (effects (font (size 0.9 0.9)) (justify left))) (wire (pts (xy 513.0800 116.8400) (xy 513.0800 113.0300)) (stroke (width 0) (type default))) (wire (pts (xy 513.0800 113.0300) (xy 508.0000 113.0300)) (stroke (width 0) (type default))) (global_label "BOOST_FB_SWITCH" (shape bidirectional) (at 508.0000 113.0300 0) (fields_autoplaced yes) (effects (font (size 0.9 0.9)) (justify right))) (symbol (lib_id "ARDF_2M:R") (at 62.230000000000004 179.07 0) (unit 1) (in_bom yes) (on_board yes) (dnp no) (property "Reference" "R403" (at 67.23 171.26 0) (effects (font (size 1.0 1.0)))) (property "Value" "150k" (at 67.23 172.85999999999999 0) (effects (font (size 1.0 1.0)))) (property "Footprint" "Resistor_SMD:R_0603_1608Metric" (at 67.23 179.07 0) (effects (font (size 1.27 1.27)) (hide yes))) (property "Datasheet" "https://www.yageo.com/en/ProductCategory/Resistors" (at 67.23 179.07 0) (effects (font (size 1.27 1.27)) (hide yes))) (property "MPN" "RC0603FR-07150KL" (at 67.23 179.07 0) (effects (font (size 1.27 1.27)) (hide yes))) (property "Population" "BOOST2S" (at 67.23 179.07 0) (effects (font (size 1.27 1.27)) (hide yes))) (property "Function" "converter" (at 67.23 179.07 0) (effects (font (size 1.27 1.27)) (hide yes))) (property "Engineering_Note" "745/Rk ~4.97A nominal switch-current limit; duty/tolerance verification gate." (at 67.23 179.07 0) (effects (font (size 1.27 1.27)) (hide yes))) (property "Status" "EVALUATION / NOT RELEASED" (at 67.23 179.07 0) (effects (font (size 1.27 1.27)) (hide yes)))) (wire (pts (xy 62.2300 175.2600) (xy 62.2300 171.4500)) (stroke (width 0) (type default))) (wire (pts (xy 62.2300 171.4500) (xy 57.1500 171.4500)) (stroke (width 0) (type default))) (global_label "BOOST_ILIM" (shape bidirectional) (at 57.1500 171.4500 0) (fields_autoplaced yes) (effects (font (size 0.9 0.9)) (justify right))) (wire (pts (xy 62.2300 182.8800) (xy 62.2300 186.6900)) (stroke (width 0) (type default))) (wire (pts (xy 62.2300 186.6900) (xy 67.3100 186.6900)) (stroke (width 0) (type default))) (global_label "GND" (shape bidirectional) (at 67.3100 186.6900 180) (fields_autoplaced yes) (effects (font (size 0.9 0.9)) (justify left))) (symbol (lib_id "ARDF_2M:R") (at 173.99 179.07 0) (unit 1) (in_bom yes) (on_board yes) (dnp no) (property "Reference" "R404" (at 178.99 171.26 0) (effects (font (size 1.0 1.0)))) (property "Value" "340k" (at 178.99 172.85999999999999 0) (effects (font (size 1.0 1.0)))) (property "Footprint" "Resistor_SMD:R_0603_1608Metric" (at 178.99 179.07 0) (effects (font (size 1.27 1.27)) (hide yes))) (property "Datasheet" "https://www.yageo.com/en/ProductCategory/Resistors" (at 178.99 179.07 0) (effects (font (size 1.27 1.27)) (hide yes))) (property "MPN" "RC0603FR-07340KL" (at 178.99 179.07 0) (effects (font (size 1.27 1.27)) (hide yes))) (property "Population" "BOOST2S" (at 178.99 179.07 0) (effects (font (size 1.27 1.27)) (hide yes))) (property "Function" "converter" (at 178.99 179.07 0) (effects (font (size 1.27 1.27)) (hide yes))) (property "Engineering_Note" "342k corresponds typical500kHz;340k E96 starting value. Tolerance400-600kHz characterization; measure spread/noise." (at 178.99 179.07 0) (effects (font (size 1.27 1.27)) (hide yes))) (property "Status" "EVALUATION / NOT RELEASED" (at 178.99 179.07 0) (effects (font (size 1.27 1.27)) (hide yes)))) (wire (pts (xy 173.9900 175.2600) (xy 173.9900 171.4500)) (stroke (width 0) (type default))) (wire (pts (xy 173.9900 171.4500) (xy 168.9100 171.4500)) (stroke (width 0) (type default))) (global_label "BOOST_FREQ" (shape bidirectional) (at 168.9100 171.4500 0) (fields_autoplaced yes) (effects (font (size 0.9 0.9)) (justify right))) (wire (pts (xy 173.9900 182.8800) (xy 173.9900 186.6900)) (stroke (width 0) (type default))) (wire (pts (xy 173.9900 186.6900) (xy 179.0700 186.6900)) (stroke (width 0) (type default))) (global_label "GND" (shape bidirectional) (at 179.0700 186.6900 180) (fields_autoplaced yes) (effects (font (size 0.9 0.9)) (justify left))) (symbol (lib_id "ARDF_2M:R") (at 285.75 179.07 0) (unit 1) (in_bom yes) (on_board yes) (dnp no) (property "Reference" "R405" (at 290.75 171.26 0) (effects (font (size 1.0 1.0)))) (property "Value" "10k" (at 290.75 172.85999999999999 0) (effects (font (size 1.0 1.0)))) (property "Footprint" "Resistor_SMD:R_0603_1608Metric" (at 290.75 179.07 0) (effects (font (size 1.27 1.27)) (hide yes))) (property "Datasheet" "https://www.yageo.com/en/ProductCategory/Resistors" (at 290.75 179.07 0) (effects (font (size 1.27 1.27)) (hide yes))) (property "MPN" "RC0603FR-0710KL" (at 290.75 179.07 0) (effects (font (size 1.27 1.27)) (hide yes))) (property "Population" "BOOST2S" (at 290.75 179.07 0) (effects (font (size 1.27 1.27)) (hide yes))) (property "Function" "converter" (at 290.75 179.07 0) (effects (font (size 1.27 1.27)) (hide yes))) (property "Engineering_Note" "" (at 290.75 179.07 0) (effects (font (size 1.27 1.27)) (hide yes))) (property "Status" "EVALUATION / NOT RELEASED" (at 290.75 179.07 0) (effects (font (size 1.27 1.27)) (hide yes)))) (wire (pts (xy 285.7500 175.2600) (xy 285.7500 171.4500)) (stroke (width 0) (type default))) (wire (pts (xy 285.7500 171.4500) (xy 280.6700 171.4500)) (stroke (width 0) (type default))) (global_label "BOOST_COMP" (shape bidirectional) (at 280.6700 171.4500 0) (fields_autoplaced yes) (effects (font (size 0.9 0.9)) (justify right))) (wire (pts (xy 285.7500 182.8800) (xy 285.7500 186.6900)) (stroke (width 0) (type default))) (wire (pts (xy 285.7500 186.6900) (xy 290.8300 186.6900)) (stroke (width 0) (type default))) (global_label "COMP_C" (shape bidirectional) (at 290.8300 186.6900 180) (fields_autoplaced yes) (effects (font (size 0.9 0.9)) (justify left))) (symbol (lib_id "ARDF_2M:C") (at 397.51 179.07 0) (unit 1) (in_bom yes) (on_board yes) (dnp no) (property "Reference" "C405" (at 402.51 171.26 0) (effects (font (size 1.0 1.0)))) (property "Value" "4.7n" (at 402.51 172.85999999999999 0) (effects (font (size 1.0 1.0)))) (property "Footprint" "Capacitor_SMD:C_0603_1608Metric" (at 402.51 179.07 0) (effects (font (size 1.27 1.27)) (hide yes))) (property "Datasheet" "" (at 402.51 179.07 0) (effects (font (size 1.27 1.27)) (hide yes))) (property "MPN" "CC0603JRNPO9BN472" (at 402.51 179.07 0) (effects (font (size 1.27 1.27)) (hide yes))) (property "Population" "BOOST2S" (at 402.51 179.07 0) (effects (font (size 1.27 1.27)) (hide yes))) (property "Function" "converter" (at 402.51 179.07 0) (effects (font (size 1.27 1.27)) (hide yes))) (property "Engineering_Note" "" (at 402.51 179.07 0) (effects (font (size 1.27 1.27)) (hide yes))) (property "Status" "EVALUATION / NOT RELEASED" (at 402.51 179.07 0) (effects (font (size 1.27 1.27)) (hide yes)))) (wire (pts (xy 397.5100 175.2600) (xy 397.5100 171.4500)) (stroke (width 0) (type default))) (wire (pts (xy 397.5100 171.4500) (xy 392.4300 171.4500)) (stroke (width 0) (type default))) (global_label "COMP_C" (shape bidirectional) (at 392.4300 171.4500 0) (fields_autoplaced yes) (effects (font (size 0.9 0.9)) (justify right))) (wire (pts (xy 397.5100 182.8800) (xy 397.5100 186.6900)) (stroke (width 0) (type default))) (wire (pts (xy 397.5100 186.6900) (xy 402.5900 186.6900)) (stroke (width 0) (type default))) (global_label "GND" (shape bidirectional) (at 402.5900 186.6900 180) (fields_autoplaced yes) (effects (font (size 0.9 0.9)) (justify left))) (symbol (lib_id "ARDF_2M:C") (at 510.54 179.07 0) (unit 1) (in_bom yes) (on_board yes) (dnp no) (property "Reference" "C406" (at 515.54 171.26 0) (effects (font (size 1.0 1.0)))) (property "Value" "100p" (at 515.54 172.85999999999999 0) (effects (font (size 1.0 1.0)))) (property "Footprint" "Capacitor_SMD:C_0603_1608Metric" (at 515.54 179.07 0) (effects (font (size 1.27 1.27)) (hide yes))) (property "Datasheet" "" (at 515.54 179.07 0) (effects (font (size 1.27 1.27)) (hide yes))) (property "MPN" "OPEN: 0603 C0G50V 100p" (at 515.54 179.07 0) (effects (font (size 1.27 1.27)) (hide yes))) (property "Population" "BOOST2S" (at 515.54 179.07 0) (effects (font (size 1.27 1.27)) (hide yes))) (property "Function" "converter" (at 515.54 179.07 0) (effects (font (size 1.27 1.27)) (hide yes))) (property "Engineering_Note" "Starting compensation, not validated for selected L/C/load." (at 515.54 179.07 0) (effects (font (size 1.27 1.27)) (hide yes))) (property "Status" "EVALUATION / NOT RELEASED" (at 515.54 179.07 0) (effects (font (size 1.27 1.27)) (hide yes)))) (wire (pts (xy 510.5400 175.2600) (xy 510.5400 171.4500)) (stroke (width 0) (type default))) (wire (pts (xy 510.5400 171.4500) (xy 505.4600 171.4500)) (stroke (width 0) (type default))) (global_label "BOOST_COMP" (shape bidirectional) (at 505.4600 171.4500 0) (fields_autoplaced yes) (effects (font (size 0.9 0.9)) (justify right))) (wire (pts (xy 510.5400 182.8800) (xy 510.5400 186.6900)) (stroke (width 0) (type default))) (wire (pts (xy 510.5400 186.6900) (xy 515.6200 186.6900)) (stroke (width 0) (type default))) (global_label "GND" (shape bidirectional) (at 515.6200 186.6900 180) (fields_autoplaced yes) (effects (font (size 0.9 0.9)) (justify left))) (text "M5A-R3: REVIEW / ALL hardware measurements NOT RUN / no ordering or manufacture." (at 15 397 0) (effects (font (size 0.95 0.95)) (justify left top))) (embedded_fonts no))
